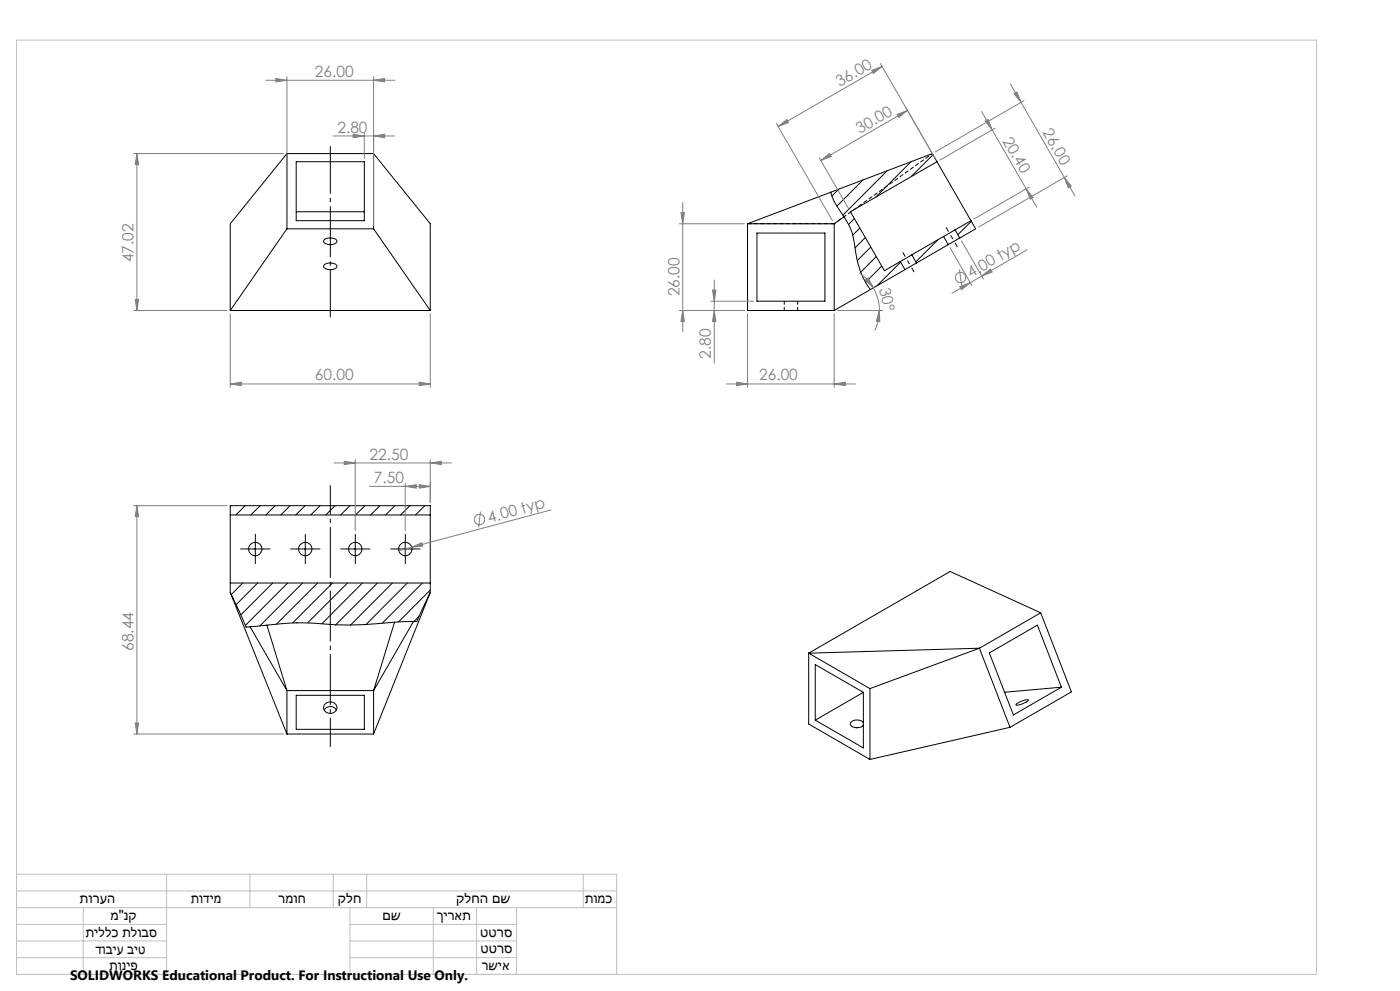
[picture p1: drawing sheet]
<svg xmlns="http://www.w3.org/2000/svg" width="420mm" height="297mm" viewBox="0 0 420 297" stroke-linecap="round" stroke-linejoin="round" font-family="sans-serif">
<g fill="none" stroke="#000" stroke-width=".3">
<path d="M86.1 46v22.6M86.1 46h26M86.1 46l-17 21.1v26M88.9 48.5h20.4v17.6h-20.4zM112.1 46v22.6M112.1 46l17 21.1v26M249.2 57.6l.1 .5a20.9 20.9 0 0 0 3.9 6.9M251.7 56.7l-2.1 2.1M258.9 53.9l-7.8 7.9M266.1 51.2l-13.2 13.3M273.4 48.4l-10.7 10.7M279.9 46.4l-6.5 6.5"/>
<path d="M281.1 48.5l-1.4-2.5-55.4 21.1M281.1 48.5l-26 15 10.2 17.6 4.8-2.7M281.1 48.5l10.2 17.6M86.1 68.6l-17 24.5M86.1 68.6h26M88.9 63.5h20.4M97.3 79.4a2.76 2.76 0 0 1 3.8 .4 2.36 2.36 0 0 1-3.2 .8l-.8-.6zM97.3 71.9a3.1 3.1 0 0 1 3.7 .2 1.6 1.6 0 0 1-2.1 1.2 1.46 1.46 0 0 1-1.8-1.2zM112.1 68.6l17 24.5M224.3 67.1v26h26M224.3 67.1h26M227.1 69.8h20.4v20.5h-20.4z"/>
<path d="M250.3 67.1v26M253.2 65a19.3 19.3 0 0 1 3.5 10.5 23.8 23.8 0 0 0 4.4 11.3M253.2 65l-2.9 2.1M256.3 65.5l-1.7 1.8M258 68.4l-2.2 2.1M259.6 71.2l-3.1 3.1M261.2 74l-4 4.1M262.9 76.9l-4.7 4.7M264.5 79.8l-4.9 4.8M270.1 78.4l1.4 2.4M270.2 78.6l-7.1 7.1M273.5 76.4l-3.4 2"/>
<path d="M273.5 76.4l1.5 2.4M275 78.8l-3.5 2M281.4 71.9l-6.7 6.6M283.1 70.9l-9.6 5.5M283.1 70.9l1.4 2.4M284.4 73.3v.1M284.5 73.3l-9.5 5.5M286.5 68.9l-3.4 2M286.5 68.9l1.4 2.4M287.9 71.3l-3.4 2M291.3 66.1l-4.8 2.8M291.3 66.1l1.4 2.5-4.8 2.7"/>
<path d="M291.4 66.3l-4 4M69.1 93.1h60M261.1 86.8l-10.8 6.3M271.5 80.8l-10.4 6M69.1 154.3h60M73.6 151.5l-2.8 2.8M78.1 151.5l-2.9 2.8M82.5 151.5l-2.7 2.8M87 151.5l-2.8 2.8M91.5 151.5l-2.8 2.8M96 151.5l-2.8 2.8M100.5 151.5l-2.8 2.8"/>
<path d="M105 151.5l-2.8 2.8M109.5 151.5l-2.8 2.8M114 151.5l-2.8 2.8M118.5 151.5l-2.8 2.8M123 151.5l-2.8 2.8M127.5 151.5l-2.9 2.8M69.1 177.5l4.7 10.5 1.2-.1M69.1 177.5v-26h60v26M69.1 177.5l17 42.5M69.1 174.7h60M72.8 174.7l-3.4 3.5M74.1 164.5h5"/>
<path d="M76.6 162v5M77.3 174.7l-6.5 6.5M81.8 174.7l-9.6 9.6M86.3 174.7l-12.7 12.7M89.1 164.5h5M90.8 174.7l-12.9 12.9M91.6 162v5M95.3 174.7l-12.4 12.3M99.8 174.7l-12 12M104.1 164.5h5M104.2 174.7l-11.8 11.9M106.6 162v5"/>
<path d="M108.7 174.7l-12.2 12.3M113.2 174.7l-12.6 12.7M117.7 174.7l-12.7 12.8M119.1 164.5h5M121.6 162v5M122.2 174.7l-12.5 12.5M126.7 174.7l-12 12.1M129.1 177.5l-4.1 8.8h-1M129.1 176.8l-9.6 9.6M129.1 177.5l-17 42.5M75 187.9l11.1 19.1M80.1 187.4l-5.1 .5"/>
<path d="M80.1 187.4l6 19.6M88.9 186.6h.1M118.4 186.5a109.9 109.9 0 0 1-25.1 .2 72.9 72.9 0 0 0-13.2 .7M118.4 186.5l-6.3 20.5M124 186.3l-5.6 .2M124 186.3l-11.9 20.7M125.7 184.7l-1.5 1.6M242.6 195.8l18.4 10.6M242.6 195.8v21.2l18.4 10.6M293.8 194.3l-32.8 12.1M293.8 194.3l9.2 23.7M293.8 194.3l-51.2 1.5"/>
<path d="M296.8 195.7l14.4-8.3 7.2 18.5-14.4 8.4zM312.2 183.7l-27.2-12.4-42.4 24.5M312.2 183.7l-18.4 10.6M312.2 183.7l9.2 23.7-18.4 10.6M86.1 207v13M86.1 207h26M86.1 220h26M88.9 208.4h20.4v10.2h-20.4zM97.3 212.8a2.12 2.12 0 0 1 3.6 0M97.6 211a1.9 1.9 0 0 1 2.5-.4 1.9 1.9 0 0 1 .6 2.5 1.95 1.95 0 0 1-2.5 .6 1.95 1.95 0 0 1-.9-2.5zM112.1 207v13M256.8 218.1h.6"/>
<path d="M259 216.6a2.52 2.52 0 0 0-3.9 .2 1.92 1.92 0 0 0 2.8 1.2l1.1-.7M259 207.5v16.7l-14.4-8.4M259 207.5l-14.4-8.3v16.6M259 207.5l-14.4 8.3M261 206.4v21.2M303 218l-42 9.6M305 210.9l1.9-.9a1.39 1.39 0 0 1 1.6-.1 5.1 5.1 0 0 1-3.7 1.3zM318.4 205.9l-17 1.6"/>
<circle cx="76.6" cy="164.5" r="2"/>
<circle cx="91.6" cy="164.5" r="2"/>
<circle cx="106.6" cy="164.5" r="2"/>
<circle cx="121.6" cy="164.5" r="2"/>
</g>
<path d="M250.3 67l29.4-21" fill="none" stroke="#000" stroke-width=".3" stroke-dasharray="1.3 .6" stroke-dashoffset=".6" stroke-linecap="butt"/>
<path d="M250.3 67h-26" fill="none" stroke="#000" stroke-width=".3" stroke-dasharray="1.3 .6" stroke-linecap="butt"/>
<path d="M235.3 90.2v2.8M239.3 93v-2.8" fill="none" stroke="#000" stroke-width=".3" stroke-dasharray="1.3 .6" stroke-dashoffset=".2" stroke-linecap="butt"/>
<g fill="none" stroke="#808080" stroke-width=".3">
<path d="M264.1 19l16.5 28.6M264.6 19.9l-31.2 18M79.7 24.1h38.7M82.8 23.5l3.3 .6-3.3 .4zM86.1 23v44.6M109.3 39.8v7.7M112.1 24.1l3.3-.6v1zM112.1 23v44.6M232.9 37l16.9 29.2M233.4 37.9l2.6-2.1 .5 .9zM261.5 21.1l3.1-1.2-2.6 2.1zM269.1 34.3l3.1-1.2-2.6 2.1z"/>
<path d="M272.2 33.1l-26 15M294.5 33.4l13.3 23.2M295.6 36.3l.8-.5 1.2 3.1zM298.5 38.4l-16.5 9.6M303.1 25.2l16.2 28M304.2 28.1l.9-.5 1.2 3.1zM307.2 30.2l-26.6 15.3M40.1 46h45M41.1 46v47.1M41.1 46l.5 3.4h-1zM99.9 40.7h18.5M106 40.2l3.3 .5-3.3 .6z"/>
<path d="M112.1 40.7l3.3-.5v1.1zM245.7 47.2l8.9 15.4M246.2 48.1l2.6-2.1 .6 .9zM307.8 56.6l2.2 2.6-.9 .5zM307.8 56.6l3.2 5.5M308.7 56.1l-16.5 9.5M319.3 53.2l2.1 2.6-.9 .5zM319.3 53.2l3.2 5.5M320.2 52.7l-26.6 15.3M203.8 67.1h19.5M204.3 63.7h1l-.5 3.4zM204.8 60.7v38.7"/>
<path d="M285 74.2l6.6 11.4M288.4 72.2l6.6 11.4M308.2 74.9l-13.7 7.8M40.1 93.1h28M40.6 89.7h1l-.5 3.4zM69.1 94v22.1M129.1 94v22.1M203.8 93.1h19.5M204.8 93.1l.5 3.3h-1zM213.3 90.3h12.8M213.7 87h1.1l-.5 3.3zM214.3 93.1l.5 3.3h-1.1z"/>
<path d="M214.3 83.9v25M224.3 94v22.1M250.3 94v22.1M251.2 93.1h13.6M257.8 81.8l2.5 2.2 1.7 2.3M259.6 84l.8-.7 1.6 3zM262 86.3l.7 1.4 .9 2.6 .2 2.8M263.8 93.1l.1 3.3-1-.1zM263.8 93.1l-.4 3.3-1 2.7M287.8 80.8l.7 4.7M287.9 85.9l3.2-1.2-2.6 2.1zM291.1 84.7l-5.5 3.2"/>
<path d="M294.5 82.7l2.6-2.1 .5 .9zM294.5 82.7l-3.4 2M69.1 115.1l3.3-.6v1.1zM69.1 115.1h60M125.8 114.5l3.3 .6-3.3 .5zM217.9 115.1h38.7M221 114.5l3.3 .6-3.3 .5zM250.3 115.1l3.3-.6v1.1zM100.2 138.7h35.2M103.3 138.3l3.3 .4-3.3 .5zM106.6 137.8v21.2M129.1 138.7l3.3-.4v.9z"/>
<path d="M129.1 137.8v12.7M40.1 151.5h28M41.1 151.5l.5 3.3h-1zM41.1 151.5v68.5M110.9 145.8h18.2M121.6 145.8l3.3-.5v1zM121.6 144.8v14.2M125.8 145.3l3.3 .5-3.3 .5zM144.1 153.3l-.5 4.8M165.3 152.8l-41.8 11.2M123.5 164l3.1-1.3 .2 1zM123.5 164l-3.8 1.1"/>
<path d="M40.1 220h45M40.6 216.7h1l-.5 3.3z"/>
<circle cx="288.2" cy="83.2" r="1.56"/>
<circle cx="143.8" cy="155.7" r="1.55"/>
</g>
<path d="M270.8 75.6l3.4 5.9M283.8 68.1l3.4 5.9" fill="none" stroke="#000" stroke-width=".3" stroke-dasharray="15.2 1.3 1.3 1.3" stroke-dashoffset="13.7" stroke-linecap="butt"/>
<path d="M99.1 95.1v-51.3" fill="none" stroke="#000" stroke-width=".3" stroke-dasharray="15.2 1.3 1.3 1.3" stroke-dashoffset="1" stroke-linecap="butt"/>
<path d="M99.1 145.4v78.4" fill="none" stroke="#000" stroke-width=".3" stroke-dasharray="15.2 1.3 1.3 1.3" stroke-dashoffset="6.5" stroke-linecap="butt"/>
<g fill="none" stroke="#000" stroke-width=".3" stroke-dasharray="15.2 1.3 1.3 1.3" stroke-linecap="butt">
<path d="M74.1 164.5h-2M76.6 162v-2M76.6 167v2M79.1 164.5h2M89.1 164.5h-2M91.6 162v-2M91.6 167v2M94.1 164.5h2M104.1 164.5h-2M106.6 162v-2M106.6 167v2M109.1 164.5h2"/>
<path d="M119.1 164.5h-2M121.6 162v-2M121.6 167v2M124.1 164.5h2"/>
</g>
<g fill="none" stroke="#c0c0c0" stroke-width=".3">
<path d="M5 12h390v280h-390zM5 262h180v30M5 277h45M5 272h180M5 267h180M25 272v20M50 262v30M75 262v10M100 262v10M105 277h50M105 272v20M110 262v10"/>
<path d="M130 272v20M143 272v20M155 272v20M175 262v10M5 282h45M5 287h45M105 282h50M105 287h50"/>
</g>
<g fill="#808080">
<path d="M123.5 164l3.1-1.3 .2 1z"/>
<path d="M263.8 93.1l.1 3.3-1-.1zM259.6 84l.8-.7 1.6 3z"/>
<path d="M307.8 56.6l2.2 2.6-.9 .5zM295.6 36.3l.8-.5 1.2 3.1z"/>
<path d="M125.8 114.5l3.3 .6-3.3 .5zM69.1 115.1l3.3-.6v1.1z"/>
<path d="M221 114.5l3.3 .6-3.3 .5zM250.3 115.1l3.3-.6v1.1z"/>
<path d="M112.1 24.1l3.3-.6v1zM82.8 23.5l3.3 .6-3.3 .4z"/>
<path d="M246.2 48.1l2.6-2.1 .6 .9zM269.1 34.3l3.1-1.2-2.6 2.1z"/>
<path d="M287.9 85.9l3.2-1.2-2.6 2.1zM294.5 82.7l2.6-2.1 .5 .9z"/>
<path d="M261.5 21.1l3.1-1.2-2.6 2.1zM233.4 37.9l2.6-2.1 .5 .9z"/>
<path d="M41.1 151.5l.5 3.3h-1zM40.6 216.7h1l-.5 3.3z"/>
<path d="M41.1 46l.5 3.4h-1zM40.6 89.7h1l-.5 3.4zM204.3 63.7h1l-.5 3.4zM204.8 93.1l.5 3.3h-1zM213.7 87h1.1l-.5 3.3zM214.3 93.1l.5 3.3h-1.1z"/>
<path d="M304.2 28.1l.9-.5 1.2 3.1zM319.3 53.2l2.1 2.6-.9 .5z"/>
<path d="M106 40.2l3.3 .5-3.3 .6zM112.1 40.7l3.3-.5v1.1z"/>
<path d="M121.6 145.8l3.3-.5v1zM125.8 145.3l3.3 .5-3.3 .5zM103.3 138.3l3.3 .4-3.3 .5zM129.1 138.7l3.3-.4v.9z"/>
</g>
<g font-size="4.7" fill="#808080">
<text x="94.5" y="23">26.00</text>
<text x="251.9" y="26.1" transform="rotate(-30 251.9 26.1)">36.00</text>
<text x="101.2" y="39.7">2.80</text>
<text x="258" y="40.1" transform="rotate(-30 258 40.1)">30.00</text>
<text x="312.7" y="39.7" transform="rotate(60 312.7 39.7)">26.00</text>
<text x="300.7" y="42.1" transform="rotate(60 300.7 42.1)">20.40</text>
<text x="40.1" y="78.6" transform="rotate(-90 40.1 78.6)">47.02</text>
<text x="291.3" y="83.4" transform="rotate(-30 291.3 83.4)">4.00 typ</text>
<text x="203.8" y="88.8" transform="rotate(-90 203.8 88.8)">26.00</text>
<text x="263.8" y="86.6" transform="rotate(78 263.8 86.6)">30°</text>
<text x="213.3" y="107.6" transform="rotate(-90 213.3 107.6)">2.80</text>
<text x="94.5" y="114">60.00</text>
<text x="227.7" y="114">26.00</text>
<text x="110.9" y="137.7">22.50</text>
<text x="112.2" y="144.7">7.50</text>
<text x="146.8" y="156.7" transform="rotate(-15 146.8 156.7)">4.00 typ</text>
<text x="40.1" y="195.1" transform="rotate(-90 40.1 195.1)">68.44</text>
</g>
<g font-size="4.2">
<text x="24" y="270.7">תורעה</text>
<text x="33.1" y="275.7">מ&quot;נק</text>
<text x="57.3" y="270.7">תודימ</text>
<text x="83.6" y="270.6">רמוח</text>
<text x="101.4" y="270.7">קלח</text>
<text x="114.7" y="275.8">םש</text>
<text x="131" y="275.8">ךיראת</text>
<text x="136.9" y="270.7">קלחה םש</text>
<text x="175.5" y="270.6">תומכ</text>
<text x="25.7" y="280.9">תיללכ תלובס</text>
<text x="144.1" y="280.7">טטרס</text>
<text x="28.7" y="285.8">דוביע ביט</text>
<text x="144.1" y="285.5">טטרס</text>
<text x="32.8" y="290.6">תוניפ</text>
<text x="144.6" y="290.7">רשיא</text>
</g>
<text font-size="4.1" x="21" y="293.7">SOLIDWORKS Educational Product. For Instructional Use Only.</text>
</svg>
